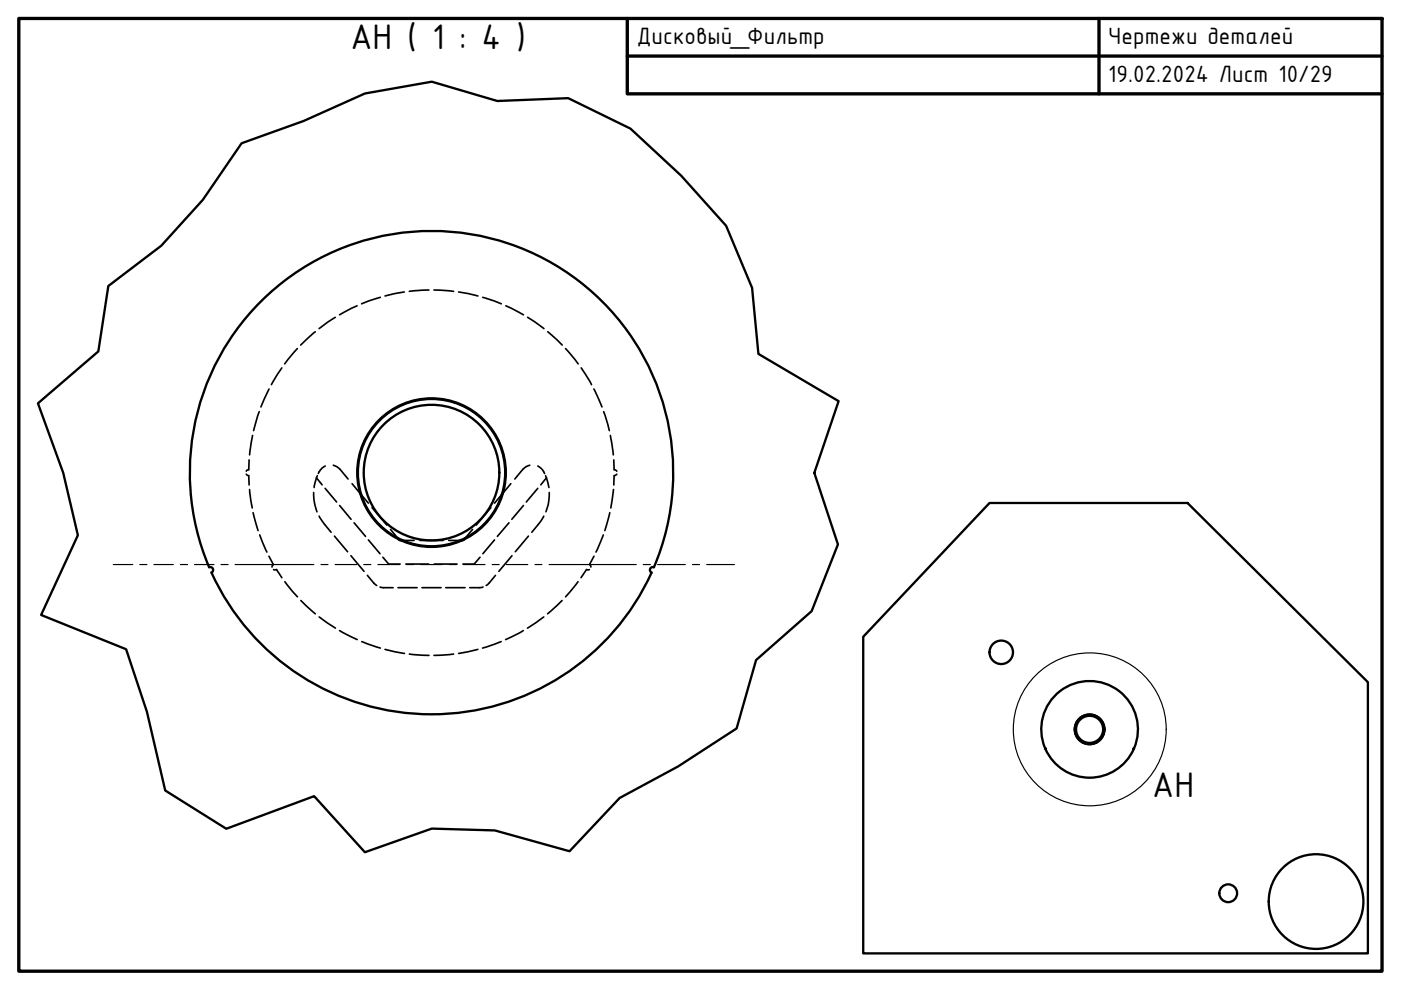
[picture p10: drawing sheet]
<svg xmlns="http://www.w3.org/2000/svg" width="297mm" height="210mm" viewBox="0 0 297 210" stroke-linecap="round" stroke-linejoin="round" font-family="sans-serif">
<!-- layer: Visible (ISO) -->
<g fill="none" stroke="#000" stroke-width=".49">
<path d="M76.3 104.6l.3 .2M84.3 114.1l.3 .3M85.1 114.6h.3M97.6 114.6h.3M98.6 114.1l-.2 .3M106.6 104.6l-.2 .2M209.8 106.6h42l38.2 38v57.5h-107v-67.1zM44.8 121.4a51.2 51.2 0 0 0 46.7 30 51.2 51.2 0 0 0 46.6-30M138.2 121.4a.62 .62 0 0 1-.4-.8 .62 .62 0 0 1 .9-.3 51.2 51.2 0 0 0-47.2-71.3 51.2 51.2 0 0 0-47.2 71.2 .63 .63 0 0 1 .8 .4 .63 .63 0 0 1-.3 .8M223.9 147.3a10.2 10.2 0 0 1 12.9-1.1 10.2 10.2 0 0 1 3.6 12.5 10.1 10.1 0 0 1-9.3 6.2 10.1 10.1 0 0 1-9.4-6.1 10 10 0 0 1 2.2-11.5zM228 155.5v.1M229.6 157.4v.1"/>
<path d="M229.7 157.5h.1M232.2 157.5h.1M232.4 157.4v.1M234 155.5v.1"/>
<circle cx="91.5" cy="100.2" r="14.4"/>
<circle cx="91.5" cy="100.2" r="15.8"/>
<circle cx="91.5" cy="100.2" r="15.6"/>
<circle cx="212.3" cy="138.3" r="2.49"/>
<circle cx="231" cy="154.6" r="3.2"/>
<circle cx="231" cy="154.6" r="2.88"/>
<circle cx="231" cy="154.6" r="3.1"/>
<circle cx="260.4" cy="189.4" r="1.89"/>
<circle cx="279" cy="191.2" r="10"/>
</g>
<!-- layer: Break Line (ISO) -->
<path d="M51.2 30.4l13.2-4.8 13-5.8 14.1-2.5 13.9 4.1 15.1-.6 13.2 6.5 10.7 10 9.6 10.6 5.5 13.1 1.3 14 17 10.1-5.2 15.2 5.1 15.1-5.6 14.2-11.8 10.3-4.1 14.5-12.4 8.1-12.4 6.7-10.6 11.3-15.9-4.4-13.4-.4-14.1 5-10.8-11.9-18.6 6.9-13-8.1-3.8-16.7-4.5-13.2-18-7.3 7.8-16.9-3.1-13.2-5.4-14.8 12.8-11 2.2-13.9 11.2-8.5 8.8-9.7z" fill="none" stroke="#000" stroke-width=".49"/>
<!-- layer: Hidden (ISO) -->
<g fill="none" stroke="#000" stroke-width=".35">
<path d="M59.8 78l-2.3 3.6M63 73.9l-2.6 3.3M66.9 70.3l-3.2 2.9M71.1 67.3l-3.4 2.4M75.7 64.8l-3.7 1.9M80.6 63l-3.9 1.4M85.7 61.9l-4.1 .9M90.9 61.5l-4.1 .3M92 61.5l4.2 .3M97.2 61.9l4.1 .9M102.3 63l4 1.4M107.2 64.8l3.8 1.9"/>
<path d="M111.9 67.3l3.4 2.4M116.1 70.3l3.1 2.9M119.9 73.9l2.7 3.3M123.2 78l2.2 3.6M52.8 97.5l-.1 2.1-.5 .3M53.6 92.3l-.7 4.1M55 87.3l-1.2 4M57 82.5l-1.7 3.8M69 98.8l-.7 .4-.8 1.2M70.7 98.6l.7 .3 .7 .6 1.7 2.1M112.3 98.6l-.7 .3-.8 .6-1.7 2.1M114 98.8l1 .8 .5 .8"/>
<path d="M125.9 82.5l1.7 3.8M128 87.3l1.2 4M129.4 92.3l.6 4.1M130.1 97.5l.1 2.1 .6 .3M52.2 100.5l.5 .4 .1 1.9M52.9 103.8l.6 3.9M53.7 108.7l1 3.8M55.1 113.4l1.5 3.7M57 117.9l1 1.8-.3 .5M66.5 104.4l.1 1.6 .6 2.5M67.1 101.3l-.5 2.1M67.1 101.3l1.2 1.5"/>
<path d="M67.3 100.9l-.2 .4M67.7 109.4l1.1 1.8 1.4 1.7M68.9 103.5l2.5 2.9M70.9 113.7l2.8 3.3M72 107.2l2.4 2.9M74.4 117.8l2.8 3.3M74.6 102.6l1.7 2M75.1 110.8l2.4 2.9M76.6 104.8l1.5 1.9M78.1 114.5l2.5 2.9M78.9 107.6l3.1 3.7M81.2 118.1l1.2 1.5h2.4"/>
<path d="M82.8 112.3l1.5 1.8M84.6 114.4h.1M84.7 114.5l.1 .1M84.9 114.6h.2M85.4 114.6h2.4M86 119.6h4.9M89 114.6h4.9M92.1 119.6h4.8M95.1 114.6h2.5M97.9 114.6h.1M98.3 114.5l-.2 .1M98.4 114.4h.1"/>
<path d="M100.2 112.3l-1.6 1.8M101.8 118.1l-1.3 1.5h-2.4M104.1 107.6l-3.1 3.7M104.8 114.5l-2.4 2.9M106.4 104.8l-1.6 1.9M107.9 110.8l-2.5 2.9M108.3 102.6l-1.7 2M108.5 117.8l-2.7 3.3M111 107.2l-2.5 2.9M112 113.7l-2.7 3.3M114 103.5l-2.4 2.9M115.3 109.4a13.2 13.2 0 0 1-2.6 3.5"/>
<path d="M115.7 100.9l.2 .4M115.9 101.3l.5 2.1M115.9 101.3l-1.2 1.5M116.5 104.4v.7a9 9 0 0 1-.8 3.4M125.9 117.9l-.9 1.8 .3 .5M127.9 113.4l-1.5 3.7M129.3 108.7l-1.1 3.8M130.1 103.8l-.6 3.9M130.8 100.5l-.6 .4-.1 1.9M58 120.8h.6l1.2 1.7M60.4 123.3l2.7 3.2M63.8 127.3l3.1 2.8"/>
<path d="M67.7 130.8l3.4 2.4M72 133.7l3.7 1.9M76.7 136l3.9 1.4M77.9 122l1.4 1.6 .6 .5M80.6 124.5l2.8 .1M81.6 137.7l4.2 .8M84.4 124.6h4M86.8 138.7l4.1 .3M89.5 124.6h4M94.5 124.6h4.1M96.2 138.7l-4.2 .3M101.3 137.7l-4.1 .8"/>
<path d="M102.4 124.5l-2.8 .1M105.1 122l-1.4 1.6-.6 .5M106.3 136l-4 1.4M110.9 133.7l-3.7 1.9M115.3 130.8l-3.5 2.4M119.2 127.3l-3.1 2.8M122.6 123.3l-2.7 3.2M125 120.8h-.6l-1.2 1.7"/>
</g>
<!-- layer: Detail Boundary (ISO) -->
<path d="M247.3 154.6a16.2 16.2 0 0 0-23.9-14.3 16.2 16.2 0 0 0-1.4 27.8 16.2 16.2 0 0 0 25.2-11.8l.1-1.7" fill="none" stroke="#000" stroke-width=".25"/>
<!-- layer: Border (ISO) -->
<path d="M4 3.9h289v202h-289zM133 3.9v16h160M133 11.9h160M233 3.9v16" fill="none" stroke="#000" stroke-width=".71"/>
<!-- layer: Centerline (ISO) -->
<g fill="none" stroke="#000" stroke-width=".25">
<path d="M24 119.7h4.2M29.6 119.7h1.6M32.6 119.7h4.2M38.2 119.7h1.6M41.2 119.7h4.2M46.8 119.7h1.6M49.8 119.7h16.7M68.1 119.7h1.4M71 119.7h4.6M77.1 119.7h1.5M80.1 119.7h4.6M86.2 119.7h1.5"/>
<path d="M89.2 119.7h4.6M95.2 119.7h1.6M98.2 119.7h4.6M104.4 119.7h1.4M107.4 119.7h4.5M113.4 119.7h1.5M116.4 119.7h18.5M136.4 119.7h1.5M139.4 119.7h5.9M146.8 119.7h1.5M149.8 119.7h5.9"/>
</g>
<g font-size="8.1">
<text x="74.3" y="10.3">AH ( 1 : 4 )</text>
<text x="244.3" y="169">AH</text>
</g>
<g font-size="5.4">
<text x="135" y="9.3">Дисковый_Фильтр</text>
<text x="235" y="9.4">Чертежи деталей</text>
<text x="235" y="17.4">19.02.2024 Лист 10/29</text>
</g>
</svg>
